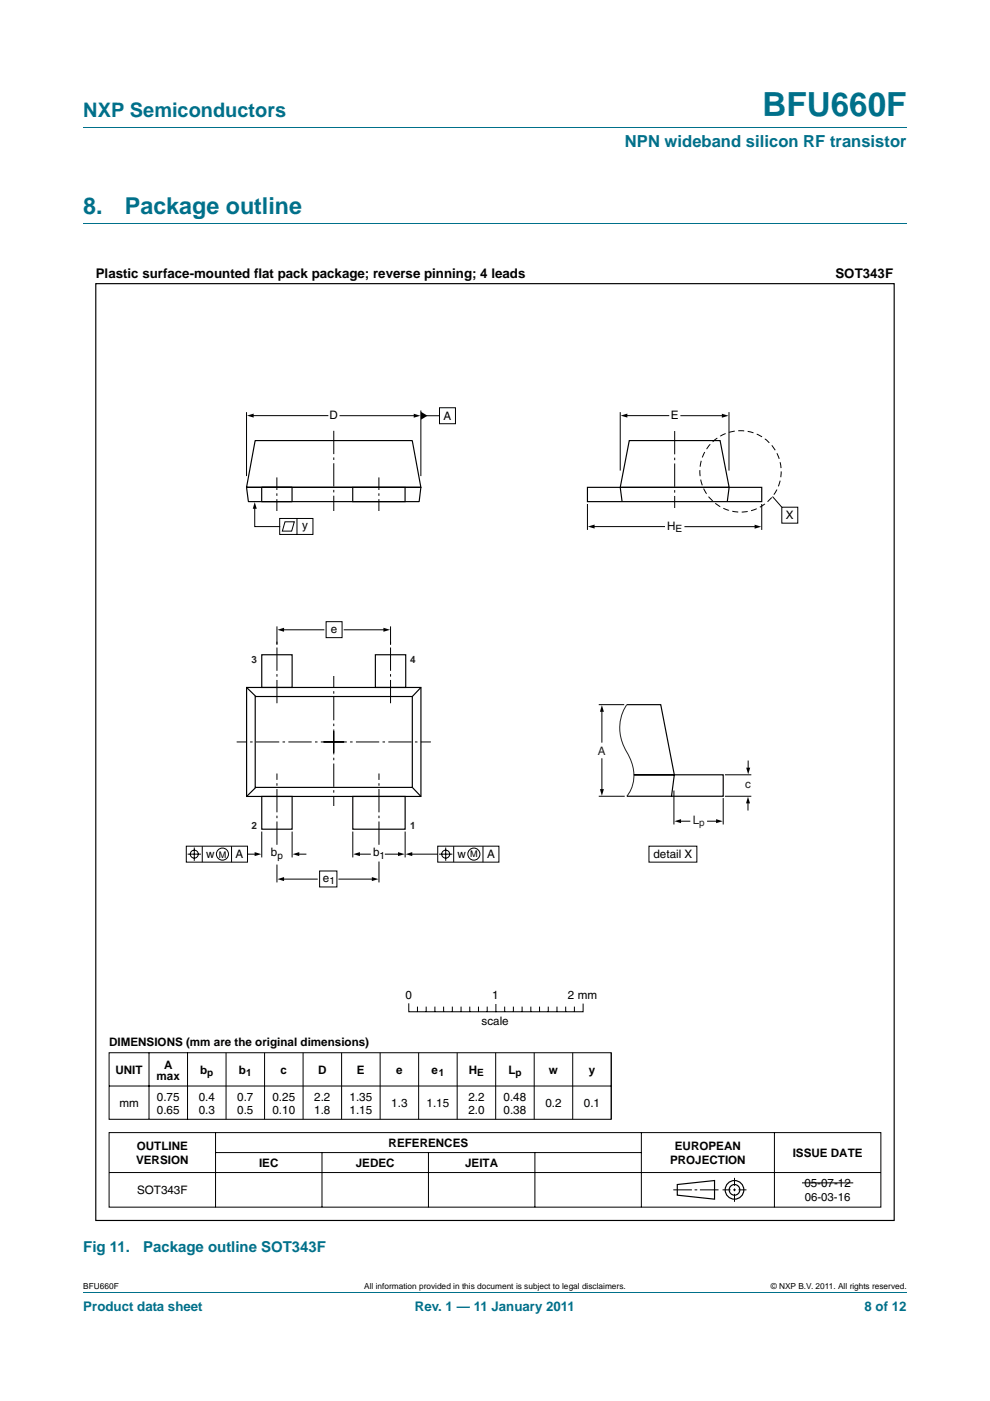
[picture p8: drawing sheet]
<svg xmlns="http://www.w3.org/2000/svg" width="210mm" height="297mm" viewBox="0 0 210 297" stroke-linecap="round" stroke-linejoin="round" font-family="sans-serif">
<path d="M17.7 27h174.6M17.7 47.4h174.6M17.7 273.9h174.6" fill="none" stroke="#00708a" stroke-width=".21"/>
<g fill="none" stroke="#000" stroke-width=".21">
<path d="M131.6 87.4v12.4M132.8 88.1h9M144.4 88.1h9M154.6 87.4v12.4M124.6 106.9v5.4M161.6 106.9v5.4M163.8 105.3l2 2.2M165.8 107.5h3.4v3.4h-3.4zM127 149.4h5.4M127.7 150.6v6.8M127 168.8h5.5M127.7 160.9v6.7"/>
<path d="M137.6 179.4h10.2v3.4h-10.2zM142.9 167.6v7.2M144.2 174.1h2.1M150.1 174.1h2.1M153.4 169.2v5.6M153.8 164.3h5.6M153.8 168.8h5.6M158.6 170v1.7M158.7 161.4v1.6M86.7 212.8v1.7h37v-1.6M88.5 213.5v1M90.4 213.5v1"/>
<path d="M92.2 213.5v1M94.1 213.5v1M95.9 213.5v1M97.8 213.5v1M99.6 213.5v1M101.5 213.5v1M103.3 213.5v1M105.2 213v1.5M107 213.5v1M108.9 213.5v1M110.7 213.5v1M112.6 213.5v1"/>
<path d="M114.4 213.5v1M116.3 213.5v1M118.1 213.5v1M120 213.5v1M121.8 213.5v1M23.1 223.2h106.5v14.1h-106.5zM23.1 230.3h106.5M31.6 223.2v14.1M39.8 223.2v14.1M47.9 223.2v14.1M56.1 223.2v14.1M64.3 223.2v14.1"/>
<path d="M72.5 223.2v14.1M80.6 223.2v14.1M88.8 223.2v14.1M97 223.2v14.1M105.1 223.2v14.1M113.3 223.2v14.1M121.5 223.2v14.1M129.6 223.2v14.1M23.1 240.1h163.7v15.8h-163.7zM23.1 248.6h163.7M45.7 240.1v15.8M45.7 244.4h90.3"/>
<path d="M68.3 244.4v11.5M90.9 244.4v11.5M113.5 244.4v11.5M136 240.1v15.8M142.8 252.3h4M147.3 252.3h.6M148.5 252.3h3.9M153.2 252.3h1.7M155.5 252.3h.6M155.8 249.7v1.7M155.8 252v.6M155.8 253.1v1.7"/>
<path d="M156.6 252.3h1.7M164.3 240.1v15.8"/>
</g>
<g fill="none" stroke="#000" stroke-width=".25">
<path d="M20.3 60.1h169.4v198.7h-169.4zM124.6 103.3h37v3.1h-37zM133 149.4h7.1l2.9 14.9h-8.5h18.9v4.5h-20.4M143 164.3l-.6 4.5M143.7 251.1l7.9-.8v3.9l-7.9-.8z"/>
<circle cx="155.8" cy="252.3" r="1.98"/>
<circle cx="155.8" cy="252.3" r="1.13"/>
</g>
<path d="M131.7 88.1l1.4-.4v.8zM153.1 87.7l1.4 .4-1.4 .5zM127.7 149.5l.4 1.4h-.9zM127.2 167.3h.9l-.4 1.4zM143 174.1l1.5-.4v.8zM151.9 173.7l1.4 .4-1.4 .4zM158.6 168.9l.5 1.4h-.9zM158.3 162.8h.8l-.4 1.4z" fill="#000"/>
<path d="M133 149.4a9 9 0 0 0 0 10.1 8 8 0 0 1 .2 9l-.2 .3" fill="none" stroke="#231f20" stroke-width=".21"/>
<path d="M170.1 250.8h10.9z" fill="#000" stroke="#000" stroke-width=".21"/>
<circle cx="157.1" cy="99.9" r="8.6" fill="none" stroke="#000" stroke-width=".21" stroke-dasharray="1.2 .7 0 0" stroke-linecap="butt"/>
<path d="M143.1 110.1v-18.8" fill="none" stroke="#000" stroke-width=".21" stroke-dasharray="4.9 .7 .5 .7" stroke-linecap="butt"/>
<path d="M142.8 107.9h.6v4.1h-.6z" fill="#fff"/>
<path d="M54.1 93.4h33.3l1.9 9.9h-37zM133.5 93.4h19.2l2 9.9h-23.1zM52.3 103.3h37l-.4 3.1h-36.2zM55.5 103.3h6.4v3.1h-6.4zM74.8 103.3h11.1v3.1h-11.1zM131.6 103.3l.3 3.1M154.7 103.3l-.4 3.1" fill="none" stroke="#000" stroke-width=".25"/>
<path d="M52.3 87.4v13.5M53.5 88.1h16M72.1 88.1h15.9M89.3 87v13.9M90.4 88.1h2.8M93.2 86.5h3.4v3.3h-3.4zM59.3 109.9h7.1v3.4h-7.1zM60.5 110.6h1.9l-.5 2h-2zM63 109.9v3.4M125.8 111.6h15.1M145.3 111.7h15" fill="none" stroke="#000" stroke-width=".21"/>
<path d="M52.4 88.1l1.4-.4v.8zM87.8 87.7l1.4 .4-1.4 .5zM89.3 87.3l1.4 .8-1.4 .9zM124.7 111.6l1.4-.4v.9zM160.1 111.2l1.4 .5-1.4 .4z" fill="#000"/>
<path d="M58.7 110.8v-9.6M80.4 110.8v-9.6" fill="none" stroke="#000" stroke-width=".21" stroke-dasharray="4.9 .7 .5 .7" stroke-linecap="butt"/>
<path d="M58.4 108.5h.7v4.1h-.7z" fill="#fff"/>
<path d="M70.8 110v-18.7" fill="none" stroke="#000" stroke-width=".21" stroke-dasharray="4.9 .7 .5 .7" stroke-linecap="butt"/>
<g fill="#fff">
<path d="M70.5 108.5h.6v4.1h-.6z"/>
<path d="M80 108.5h.7v4.1h-.7z"/>
</g>
<g fill="none" stroke="#000" stroke-width=".21">
<path d="M54 107.6v4h5.3M58.7 132.8v3.9M60 133.5h8.7M69.2 131.8h3.4v3.4h-3.4zM73 133.5h8.6M82.8 132.8v3.9M39.5 179.4h13v3.4h-13zM41.2 179.7v2.8M42.9 179.4v3.4M49.1 179.4v3.4M55.5 176.3v5.5M62 176.3v5.5"/>
<path d="M74.8 176.3v5.5M85.9 176.3v5.5M92.8 179.4h13v3.4h-13zM94.5 179.7v2.8M96.2 179.4v3.4M102.4 179.4v3.4M39.8 181.1h2.8M52.6 181.1h1.7M58.7 183.3v3.8M60 186.4h7.3M63.2 181.1h1.7M67.8 184.7h3.7v3.4h-3.7z"/>
<path d="M71.9 186.4h7.3M76.1 181.1h2.5M80.4 182.7v4.4M81.7 181.1h3M92.8 181.1h-5.6M93.1 181.1h2.8"/>
<circle cx="41.2" cy="181.1" r=".85"/>
<circle cx="47.2" cy="181.1" r="1.28"/>
<circle cx="94.5" cy="181.1" r=".85"/>
<circle cx="100.5" cy="181.1" r="1.28"/>
</g>
<path d="M54 106.5l.5 1.4h-.9zM58.8 133.5l1.5-.4v.8zM81.3 133.1l1.4 .4-1.4 .4zM54 180.7l1.4 .4-1.4 .4zM58.8 186.4l1.5-.4v.8zM62.1 181.1l1.4-.4v.8zM74.9 181.1l1.4-.4v.8zM78.9 186l1.4 .4-1.4 .4zM84.4 180.7l1.4 .4-1.4 .4zM86 181.1l1.4-.4v.8z" fill="#000"/>
<path d="M58.7 149.1v-13.6M68.6 157.3h22.8M70.8 155v18.9M70.8 159.6v-18.8M73 157.3h-22.8M82.8 149.1v-13.6M58.7 179.1v-15.1M80.4 179.1v-15.1" fill="none" stroke="#000" stroke-width=".21" stroke-dasharray="4.9 .7 .5 .7" stroke-linecap="butt"/>
<path d="M55.5 138.8h6.5v7h-6.5zM79.6 138.8h6.5v7h-6.5zM52.3 145.8h37v23.1h-37zM52.3 145.8l2 1.9M54.1 147.7h33.4v19.2h-33.4zM89.3 145.8l-1.8 1.9M54.3 166.9l-2 2M55.5 168.9h6.5v6.9h-6.5zM74.8 168.9h11.1v6.9h-11.1zM87.5 166.9l1.8 2" fill="none" stroke="#000" stroke-width=".25"/>
<g fill="#fff">
<path d="M69.4 138.6h2.2v4.6h-2.2z"/>
<path d="M69.2 171h2.1v4.5h-2.1z"/>
</g>
<text font-size="7" fill="#00708a" x="161.7" y="24.6">BFU660F</text>
<g font-size="4.9" fill="#00708a">
<text x="17.7" y="45.4">8.</text>
<text x="26.5" y="45.4">Package outline</text>
</g>
<text font-size="4.2" fill="#00708a" x="17.7" y="24.9">NXP Semiconductors</text>
<text font-size="3.5" fill="#00708a" x="132.5" y="31.1">NPN wideband silicon RF transistor</text>
<g font-size="3.2" fill="#00708a">
<text x="17.7" y="265.5">Fig 11.</text>
<text x="30.4" y="265.5">Package outline SOT343F</text>
</g>
<g font-size="2.8">
<text x="20.3" y="58.9">Plastic surface-mounted flat pack package; reverse pinning; 4 leads</text>
<text x="177.2" y="58.9">SOT343F</text>
</g>
<g font-size="2.8" fill="#00708a">
<text x="17.7" y="277.9">Product data sheet</text>
<text x="88" y="277.9">Rev. 1 — 11 January 2011</text>
<text x="183.4" y="277.9">8 of 12</text>
</g>
<g font-size="2.5">
<text x="69.9" y="88.9">D</text>
<text x="94.1" y="89">A</text>
<text x="142.3" y="88.9">E</text>
<text x="64.1" y="112.2">y</text>
<text x="141.5" y="112.4">H</text>
<text x="166.7" y="110.1">X</text>
<text x="70.2" y="134.1">e</text>
<text x="43.7" y="181.9">w</text>
<text x="50" y="181.9">A</text>
<text x="57.5" y="181.6">b</text>
<text x="79.1" y="181.6">b</text>
<text x="97" y="181.9">w</text>
<text x="103.3" y="181.9">A</text>
<text x="138.6" y="182">detail X</text>
<text x="68.5" y="186.9">e</text>
<text x="86" y="211.9">0</text>
<text x="104.4" y="211.9">1</text>
<text x="120.5" y="211.9">2 mm</text>
<text x="23.1" y="221.8">DIMENSIONS (mm are the original dimensions)</text>
<text x="102.1" y="217.3">scale</text>
<text x="24.5" y="227.7">UNIT</text>
<text x="34.8" y="226.6">A</text>
<text x="42.5" y="227.7">b</text>
<text x="50.7" y="227.7">b</text>
<text x="59.5" y="227.7">c</text>
<text x="67.5" y="227.7">D</text>
<text x="75.7" y="227.7">E</text>
<text x="84" y="227.7">e</text>
<text x="91.5" y="227.7">e</text>
<text x="99.5" y="227.7">H</text>
<text x="107.8" y="227.7">L</text>
<text x="116.4" y="227.7">w</text>
<text x="124.9" y="227.7">y</text>
<text x="33.2" y="229.1">max</text>
<text x="33.3" y="233.4">0.75</text>
<text x="42.1" y="233.4">0.4</text>
<text x="50.3" y="233.4">0.7</text>
<text x="57.8" y="233.4">0.25</text>
<text x="66.7" y="233.4">2.2</text>
<text x="74.1" y="233.4">1.35</text>
<text x="99.3" y="233.4">2.2</text>
<text x="106.8" y="233.4">0.48</text>
<text x="25.3" y="234.8">mm</text>
<text x="33.3" y="236.2">0.65</text>
<text x="42.1" y="236.2">0.3</text>
<text x="50.3" y="236.2">0.5</text>
<text x="57.8" y="236.2">0.10</text>
<text x="66.7" y="236.2">1.8</text>
<text x="74.1" y="236.2">1.15</text>
<text x="83" y="234.8">1.3</text>
<text x="90.5" y="234.8">1.15</text>
<text x="99.3" y="236.2">2.0</text>
<text x="106.8" y="236.2">0.38</text>
<text x="115.7" y="234.8">0.2</text>
<text x="123.8" y="234.8">0.1</text>
<text x="29" y="243.8">OUTLINE</text>
<text x="82.4" y="243.2">REFERENCES</text>
<text x="143.1" y="243.8">EUROPEAN</text>
<text x="168.1" y="245.2">ISSUE DATE</text>
<text x="28.9" y="246.8">VERSION</text>
<text x="54.9" y="247.5">IEC</text>
<text x="75.5" y="247.5">JEDEC</text>
<text x="98.7" y="247.5">JEITA</text>
<text x="142.1" y="246.8">PROJECTION</text>
<text x="170.6" y="251.6">05-07-12</text>
<text x="29.1" y="253.1">SOT343F</text>
</g>
<g font-size="2.5" fill="#231f20">
<text x="126.8" y="160">A</text>
<text x="158.1" y="167.1">c</text>
<text x="146.9" y="174.6">L</text>
</g>
<text font-size="2.4" x="170.7" y="254.6">06-03-16</text>
<g font-size="2.1">
<text x="143.3" y="112.9">E</text>
<text x="58.8" y="182.1">p</text>
<text x="80.5" y="182.1">1</text>
<text x="69.9" y="187.4">1</text>
<text x="44" y="228.2">p</text>
<text x="52.2" y="228.2">1</text>
<text x="93.1" y="228.2">1</text>
<text x="101.2" y="228.2">E</text>
<text x="109.3" y="228.2">p</text>
</g>
<g font-size="2.1" fill="#231f20">
<text x="53.4" y="140.5">3</text>
<text x="87" y="140.5">4</text>
<text x="53.4" y="175.7">2</text>
<text x="87" y="175.7">1</text>
<text x="148.3" y="175.1">p</text>
</g>
<g font-size="1.9">
<text x="46.4" y="181.8">M</text>
<text x="99.7" y="181.8">M</text>
</g>
<g font-size="1.8">
<text x="17.7" y="273.3">BFU660F</text>
<text x="77.2" y="273.3">All information provided in this document is subject to legal disclaimers.</text>
<text x="163.5" y="273.3">© NXP B.V. 2011. All rights reserved.</text>
</g>
</svg>
